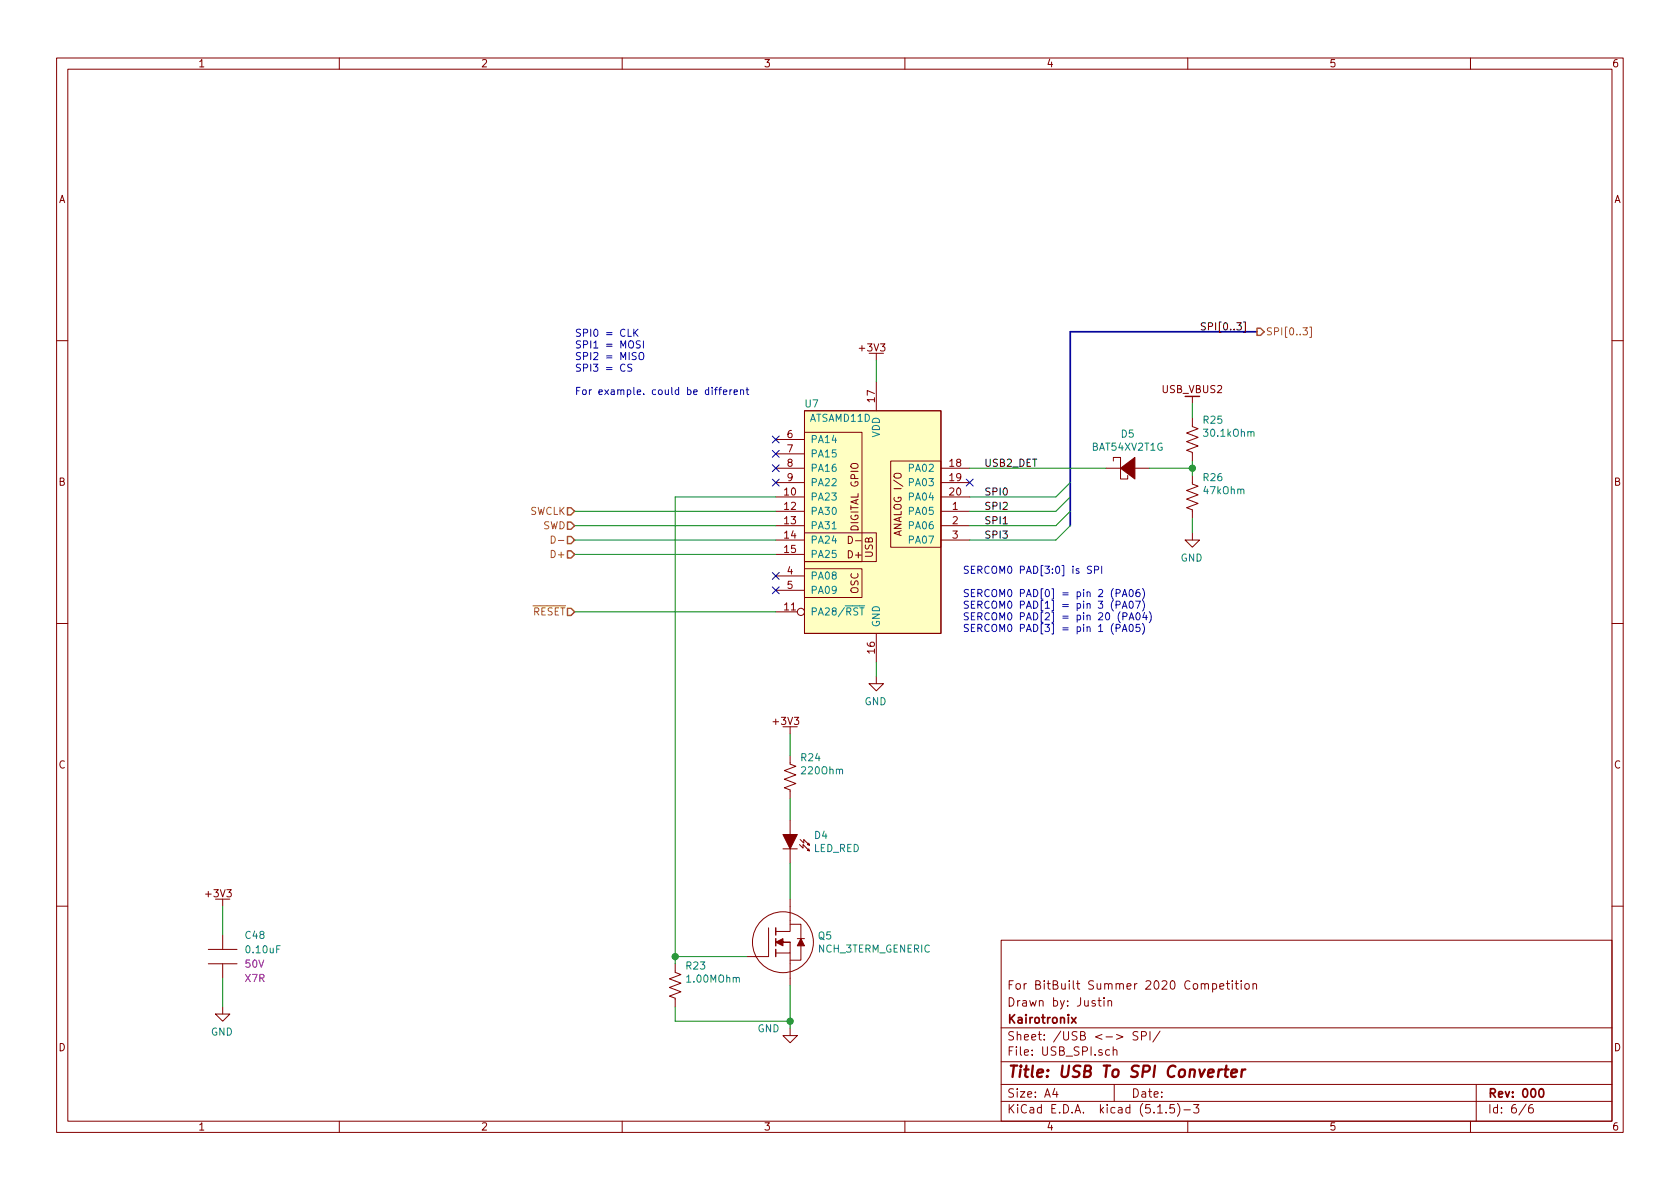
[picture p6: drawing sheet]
EESchema Schematic File Version 4
EELAYER 30 0
EELAYER END
$Descr A4 11693 8268
encoding utf-8
Sheet 6 6
Title "USB To SPI Converter"
Date ""
Rev "000"
Comp "Kairotronix"
Comment1 "Drawn by: Justin"
Comment2 "For BitBuilt Summer 2020 Competition"
Comment3 ""
Comment4 ""
$EndDescr
Text HLabel 4000 3750 0    50   Input ~ 0
D-
Text HLabel 8750 2300 2    50   Output ~ 0
SPI[0..3]
Text HLabel 4000 3850 0    50   Input ~ 0
D+
Entry Wire Line
	7450 3350 7350 3450
Entry Wire Line
	7450 3450 7350 3550
Entry Wire Line
	7450 3550 7350 3650
Text Label 6850 3450 0    50   ~ 0
SPI0
Text Label 6850 3750 0    50   ~ 0
SPI3
Entry Wire Line
	7450 3650 7350 3750
Wire Wire Line
	4000 3750 5400 3750
Wire Wire Line
	5400 3850 4000 3850
Wire Bus Line
	7450 2300 8750 2300
$Comp
L power:GND #PWR075
U 1 1
P 6100 4700
F 0 "#PWR075" H 6100 4850 50  0001 C CNN
F 1 "GND" H 6095 4527 50  0000 C CNN
F 2 "" H 6100 4850 50  0001 C CNN
F 3 "" H 6100 4850 50  0001 C CNN
	1    6100 4700
	1    0    0    -1  
$EndComp
Wire Wire Line
	6100 4700 6100 4600
$Comp
L power:GND #PWR070
U 1 1
P 1550 7000
F 0 "#PWR070" H 1550 7150 50  0001 C CNN
F 1 "GND" H 1545 6827 50  0000 C CNN
F 2 "" H 1550 7150 50  0001 C CNN
F 3 "" H 1550 7150 50  0001 C CNN
	1    1550 7000
	1    0    0    -1  
$EndComp
Wire Wire Line
	1550 7000 1550 6800
Wire Wire Line
	6100 2500 6100 2650
Wire Wire Line
	5400 3650 4000 3650
Wire Wire Line
	4000 3550 5400 3550
Wire Wire Line
	4000 4250 5400 4250
Text HLabel 4000 3550 0    50   Input ~ 0
SWCLK
Text HLabel 4000 3650 0    50   Input ~ 0
SWD
Text HLabel 4000 4250 0    50   Input ~ 0
~RESET
$Comp
L transistor_mosfet:NCH_3TERM_GENERIC Q?
U 1 1
P 5500 6550
AR Path="/5EA82CD1" Ref="Q?"  Part="1" 
AR Path="/5EA74D44/5EA82CD1" Ref="Q5"  Part="1" 
F 0 "Q5" H 5690 6596 50  0000 L CNN
F 1 "NCH_3TERM_GENERIC" H 5690 6505 50  0000 L CNN
F 2 "transistor_smt:SOT23" H 5400 7150 50  0001 C CNN
F 3 "" H 5400 7150 50  0001 C CNN
F 4 "XX" H 5000 6925 50  0001 C CNN "R_DS_ON"
	1    5500 6550
	1    0    0    -1  
$EndComp
Wire Wire Line
	4700 6650 5200 6650
$Comp
L power:GND #PWR073
U 1 1
P 5500 7150
F 0 "#PWR073" H 5500 7300 50  0001 C CNN
F 1 "GND" H 5650 7150 50  0000 C CNN
F 2 "" H 5500 7300 50  0001 C CNN
F 3 "" H 5500 7300 50  0001 C CNN
	1    5500 7150
	-1   0    0    -1  
$EndComp
$Comp
L resistors:1.00MOhm R23
U 1 1
P 4700 6850
F 0 "R23" V 4563 6918 50  0000 L CNN
F 1 "1.00MOhm" V 4654 6918 50  0000 L CNN
F 2 "res_smt:RES_0603" H 4350 7100 50  0001 C CNN
F 3 "" H 4350 7100 50  0001 C CNN
F 4 "1/8 W" V 4745 6918 50  0001 L CNN "Power"
F 5 "10 %" V 4836 6918 50  0001 L CNN "Tolerance"
	1    4700 6850
	0    1    1    0   
$EndComp
Wire Wire Line
	4700 6700 4700 6650
Connection ~ 4700 6650
Wire Wire Line
	5500 7100 4700 7100
Wire Wire Line
	4700 7100 4700 7000
Connection ~ 5500 7100
Wire Wire Line
	5500 7100 5500 7150
Wire Wire Line
	5500 6850 5500 7100
$Comp
L power:+3V3 #PWR074
U 1 1
P 6100 2500
F 0 "#PWR074" H 6020 2735 50  0001 C CNN
F 1 "+3V3" H 6070 2590 50  0001 C CNN
F 2 "" H 6020 2735 50  0001 C CNN
F 3 "" H 6020 2735 50  0001 C CNN
	1    6100 2500
	1    0    0    -1  
$EndComp
$Comp
L power:+3V3 #PWR069
U 1 1
P 1550 6300
F 0 "#PWR069" H 1470 6535 50  0001 C CNN
F 1 "+3V3" H 1520 6390 50  0001 C CNN
F 2 "" H 1470 6535 50  0001 C CNN
F 3 "" H 1470 6535 50  0001 C CNN
	1    1550 6300
	1    0    0    -1  
$EndComp
$Comp
L power:+3V3 #PWR072
U 1 1
P 5500 5100
F 0 "#PWR072" H 5420 5335 50  0001 C CNN
F 1 "+3V3" H 5470 5190 50  0001 C CNN
F 2 "" H 5420 5335 50  0001 C CNN
F 3 "" H 5420 5335 50  0001 C CNN
	1    5500 5100
	1    0    0    -1  
$EndComp
Wire Wire Line
	5500 6000 5500 6250
Wire Wire Line
	4700 3450 5400 3450
Wire Wire Line
	4700 3450 4700 6650
$Comp
L diode_led:LED_RED D4
U 1 1
P 5500 5850
F 0 "D4" H 5663 5896 50  0000 L CNN
F 1 "LED_RED" H 5663 5805 50  0000 L CNN
F 2 "led_smd:LED_0805" H 5450 6150 50  0001 C CNN
F 3 "" H 5450 6150 50  0001 C CNN
	1    5500 5850
	1    0    0    -1  
$EndComp
$Comp
L resistors:220Ohm R24
U 1 1
P 5500 5400
F 0 "R24" V 5363 5468 50  0000 L CNN
F 1 "220Ohm" V 5454 5468 50  0000 L CNN
F 2 "res_smt:RES_0603" H 5150 5650 50  0001 C CNN
F 3 "" H 5150 5650 50  0001 C CNN
F 4 "XXX W" V 5545 5468 50  0001 L CNN "Power"
F 5 "XX %" V 5636 5468 50  0001 L CNN "Tolerance"
	1    5500 5400
	0    1    1    0   
$EndComp
Wire Wire Line
	5500 5100 5500 5250
Wire Wire Line
	5500 5550 5500 5700
$Comp
L custom_powernets:USB_VBUS2 #POW?
U 1 1
P 8300 2800
AR Path="/5EAA37F1/5EAAB61A" Ref="#POW?"  Part="1" 
AR Path="/5EA74D44/5EAAB61A" Ref="#POW06"  Part="1" 
F 0 "#POW06" H 8200 3100 50  0001 C CNN
F 1 "USB_VBUS2" H 8300 3000 50  0001 C CNN
F 2 "" H 8200 3100 50  0001 C CNN
F 3 "" H 8200 3100 50  0001 C CNN
	1    8300 2800
	1    0    0    -1  
$EndComp
$Comp
L resistors:30.1kOhm R25
U 1 1
P 8300 3050
F 0 "R25" V 8163 3118 50  0000 L CNN
F 1 "30.1kOhm" V 8254 3118 50  0000 L CNN
F 2 "res_smt:RES_0603" H 7950 3300 50  0001 C CNN
F 3 "" H 7950 3300 50  0001 C CNN
F 4 "XXX W" V 8345 3118 50  0001 L CNN "Power"
F 5 "XX %" V 8436 3118 50  0001 L CNN "Tolerance"
	1    8300 3050
	0    1    1    0   
$EndComp
$Comp
L resistors:47kOhm R26
U 1 1
P 8300 3450
F 0 "R26" V 8163 3518 50  0000 L CNN
F 1 "47kOhm" V 8254 3518 50  0000 L CNN
F 2 "res_smt:RES_0603" H 7950 3700 50  0001 C CNN
F 3 "" H 7950 3700 50  0001 C CNN
F 4 "XXX W" V 8345 3518 50  0001 L CNN "Power"
F 5 "XX %" V 8436 3518 50  0001 L CNN "Tolerance"
	1    8300 3450
	0    1    1    0   
$EndComp
Wire Wire Line
	8300 3200 8300 3250
Wire Wire Line
	8300 2900 8300 2800
$Comp
L power:GND #PWR076
U 1 1
P 8300 3700
F 0 "#PWR076" H 8300 3850 50  0001 C CNN
F 1 "GND" H 8295 3527 50  0000 C CNN
F 2 "" H 8300 3850 50  0001 C CNN
F 3 "" H 8300 3850 50  0001 C CNN
	1    8300 3700
	1    0    0    -1  
$EndComp
Wire Wire Line
	8300 3700 8300 3600
$Comp
L diode_schottky:BAT54XV2T1G D5
U 1 1
P 7850 3250
F 0 "D5" V 7610 3250 50  0000 C CNN
F 1 "BAT54XV2T1G" V 7701 3250 50  0000 C CNN
F 2 "diode_smd:SOD-523" H 7600 3650 50  0001 C CNN
F 3 "" H 7600 3650 50  0001 C CNN
	1    7850 3250
	0    1    1    0   
$EndComp
Connection ~ 8300 3250
Wire Wire Line
	8300 3250 8300 3300
Text Label 6850 3250 0    50   ~ 0
USB2_DET
Wire Wire Line
	8000 3250 8300 3250
Wire Wire Line
	1550 6500 1550 6300
$Comp
L capacitors_ceramic:0.10uF C?
U 1 1
P 1550 6650
AR Path="/5EAA37F1/5EEE2FF0" Ref="C?"  Part="1" 
AR Path="/5EA74D44/5EEE2FF0" Ref="C48"  Part="1" 
F 0 "C48" V 1400 6800 50  0000 L CNN
F 1 "0.10uF" V 1500 6800 50  0000 L CNN
F 2 "cap_smt:CAP_0603" H 1200 6900 50  0001 C CNN
F 3 "" H 1200 6900 50  0001 C CNN
F 4 "50V" V 1600 6800 50  0000 L CNN "Voltage"
F 5 "X7R" V 1700 6800 50  0000 L CNN "Dielectric"
F 6 "XX %" V 1732 6788 50  0001 L CNN "Tolerance"
F 7 "" H 1200 6900 50  0001 C CNN "MFG1"
F 8 "" H 1200 6900 50  0001 C CNN "MFG1 P/N"
F 9 "" H 1200 6900 50  0001 C CNN "VENDOR1"
F 10 "" H 1200 6900 50  0001 C CNN "VENDOR1 P/N"
	1    1550 6650
	0    1    1    0   
$EndComp
Text Notes 4000 2750 0    50   ~ 0
SPI0 = CLK\nSPI1 = MOSI\nSPI2 = MISO\nSPI3 = CS\n\nFor example. could be different
Text Label 6850 3650 0    50   ~ 0
SPI1
Text Label 6850 3550 0    50   ~ 0
SPI2
Text Label 8350 2300 0    50   ~ 0
SPI[0..3]
Wire Wire Line
	6750 3750 7350 3750
Wire Wire Line
	6750 3650 7350 3650
Wire Wire Line
	6750 3550 7350 3550
Wire Wire Line
	6750 3450 7350 3450
Wire Wire Line
	6750 3250 7700 3250
$Comp
L ic_mcu:ATSAMD11D U7
U 1 1
P 6100 3500
F 0 "U7" H 5650 4200 50  0000 C CNN
F 1 "ATSAMD11D" H 5850 4100 50  0000 C CNN
F 2 "package_sop:SOIC-20" H 5500 3250 50  0001 C CNN
F 3 "http://ww1.microchip.com/downloads/en/DeviceDoc/Atmel-42363-SAM-D11_Datasheet.pdf" H 5500 3250 50  0001 C CNN
F 4 "Microchip" H 5000 4450 50  0001 C CNN "MFG1"
F 5 "ATSAMD11D14A-SSUT" H 5000 4350 50  0001 C CNN "MFG1 P/N"
F 6 "DigiKey" H 5000 4250 50  0001 C CNN "VENDOR1"
F 7 "ATSAMD11D14A-SSUTCT-ND" H 5050 4150 50  0001 C CNN "VENDOR1 P/N"
F 8 "ATSAMD11D14A-SSUT" H 6100 3500 50  0001 C CNN "Field4"
	1    6100 3500
	1    0    0    -1  
$EndComp
NoConn ~ 6750 3350
Text Notes 6700 4400 0    50   ~ 0
SERCOM0 PAD[3:0] is SPI\n\nSERCOM0 PAD[0] = pin 2 (PA06)\nSERCOM0 PAD[1] = pin 3 (PA07)\nSERCOM0 PAD[2] = pin 20 (PA04)\nSERCOM0 PAD[3] = pin 1 (PA05)
NoConn ~ 5400 4100
NoConn ~ 5400 4000
NoConn ~ 5400 3050
NoConn ~ 5400 3150
NoConn ~ 5400 3250
NoConn ~ 5400 3350
Wire Bus Line
	7450 2300 7450 3650
$EndSCHEMATC
